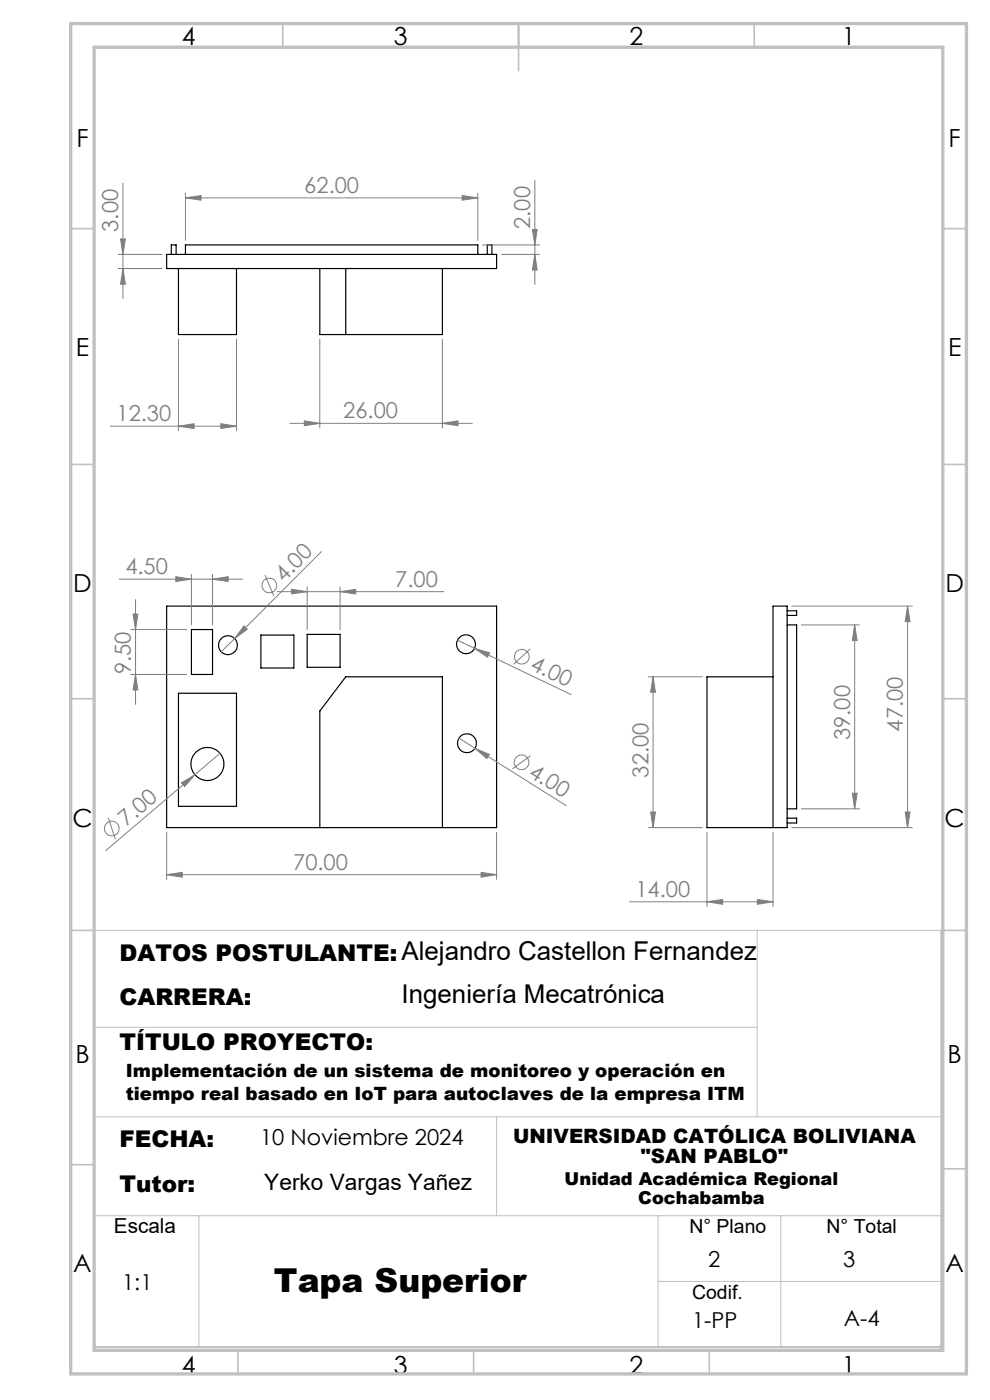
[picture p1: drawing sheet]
<svg xmlns="http://www.w3.org/2000/svg" width="210mm" height="297mm" viewBox="0 0 210 297" stroke-linecap="round" stroke-linejoin="round" font-family="sans-serif">
<g fill="none" stroke="#000" stroke-width=".25">
<path d="M35.3 54h70v3h-70zM36.3 54v-2h1.1v2M37.9 57v14h12.3v-14M39.3 54v-2h62.1v2M67.8 57v14h26v-14M73.3 57v14M103.4 54v-2h1v2M35.3 128.6h70v47h-70zM40.6 133.6h4.5v9.5h-4.5zM55.4 134.7h6.9v7h-6.9zM65.2 134.6h6.9v7h-6.9zM167 132.6h2v39h-2"/>
<path d="M167 129.6h2v1h-2M37.9 147.1h12.3v24h-12.3zM164 143.6h-14v32h17v-47h-3v47M67.8 175.6v-24.8l5.5-7.2h20.5v32M167 173.6h2v1h-2"/>
<circle cx="48.3" cy="136.9" r="2.01"/>
<circle cx="98.8" cy="136.7" r="2"/>
<circle cx="99.1" cy="157.7" r="2"/>
<circle cx="44" cy="162.1" r="3.5"/>
</g>
<g fill="none" stroke="#808080" stroke-width=".21">
<path d="M26.1 38.8v24.5M113.5 38.2v22.1M25.1 57h9.3M25.1 54h9.3M25.6 50.7h1l-.5 3.3zM26.1 57l.5 3.3h-1zM39.3 42l3.4-.5v1zM39.3 41v10M39.3 42h62.1M98 41.5l3.4 .5-3.4 .5zM101.4 41v10M102.3 52h12.1"/>
<path d="M106.4 54h8M112.9 48.7h1l-.4 3.3zM113.5 54l.4 3.3h-1zM37.9 72v19.4M50.2 72v19.4M67.8 72v18.8M93.8 72v18.8M23.4 90.4h26.8M37.9 90.4l3.3-.5v1zM46.8 89.9l3.4 .5-3.4 .5zM61.5 89.8h38.7M64.6 89.3l3.2 .5-3.2 .5z"/>
<path d="M93.8 89.8l3.4-.5v1zM68.2 117l-18.4 18.5M25.3 122.9h26.1M27.7 133.6h11.9M28.2 130.3h1l-.4 3.3zM28.8 127.2v22.2M37.3 122.3l3.3 .6-3.3 .5zM40.6 121.8v10.8M45.1 122.9l3.3-.6v1.1zM45.1 121.8v10.8M49.8 135.5l-2.9 2.8M51.8 132.8l.7 .7-2.7 2z"/>
<path d="M56.2 122l1.9 4.4M58.8 125.5h35.4M61.8 125l3.4 .5-3.4 .5zM65.2 124.5v9.1M72.1 125.5l3.4-.5v1zM72.1 124.5v9.1M97 135.8l3.6 1.7M100.6 137.5l3.3 1-.5 .9zM100.6 137.5l20.5 9.9M112.5 137.7l-3.6 3.2M168 128.6h25.5M170 132.6h12.3"/>
<path d="M181.3 132.6v39M181.3 132.6l.5 3.3h-1zM192.5 128.6v47M192.5 128.6l.5 3.3h-1zM27.7 143.1h11.9M28.8 143.1l.4 3.3h-1zM46.7 159.8l-24.3 20.6M97.4 156.6l3.4 2.1M100.8 158.7l3 1.4-.5 .8zM100.8 158.7l19.3 12.2M137.5 143.6h11.5M138.5 143.6v32"/>
<path d="M138.5 143.6l.5 3.3h-1zM23 173.5l1.5 4.5M35.3 176.6v10M38.5 166.1l2.8-1.7-2.1 2.5zM105.3 176.6v10M112.6 160.3l-3.9 2.8M137.5 175.6h11.5M138 172.3h1l-.5 3.3zM150 176.6v15.7M164 176.6v15.7M168 175.6h25.5M170 171.6h12.3"/>
<path d="M180.8 168.3h1l-.5 3.3zM192 172.3h1l-.5 3.3zM35.3 185.6l3.4-.5v1zM35.3 185.6h70M102.1 185.1l3.2 .5-3.2 .5zM133.5 191.3h30.5M150 191.3l3.3-.5v1zM160.7 190.8l3.3 .5-3.3 .5z"/>
<circle cx="57.1" cy="124.2" r="1.56"/>
<circle cx="110.7" cy="139.3" r="1.55"/>
<circle cx="23.7" cy="175.8" r="1.56"/>
<circle cx="110.6" cy="161.7" r="1.55"/>
</g>
<path d="M160.6 197.4v39.5M20 217.9h140.6M20 236.9h179.6M105.3 236.9v21M20 257.9h179.6M42.2 257.9v27.8M139.6 257.9v27.8M165.6 257.9v27.8M139.6 271.8h60M199.3 285.4l.7 .7M200 285.4l-.7 .7M200.1 285.7h-180.1v-88.3h179.6v88.8" fill="none" stroke="#c0c0c0" stroke-width=".21"/>
<g fill="none" stroke="#c0c0c0" stroke-width=".35">
<path d="M60 5v5M110 5v10M160 5v5M15 48.5h5M200 48.5h5M15 98.5h5M200 98.5h5M15 148.2h5M200 148.2h5M15 197.4h5M200 197.4h5M15 247.1h5"/>
<path d="M200 248h5M50.5 286.5v5M100.5 286.5v5M150.5 286.5v5"/>
</g>
<path d="M15 5h190v286.5h-190zM20 10h180v276.5h-180z" fill="none" stroke="#c0c0c0" stroke-width=".7"/>
<g fill="#808080">
<path d="M38.5 166.1l2.8-1.7-2.1 2.5z"/>
<path d="M51.8 132.8l.7 .7-2.7 2z"/>
<path d="M100.8 158.7l3 1.4-.5 .8z"/>
<path d="M100.6 137.5l3.3 1-.5 .9z"/>
<path d="M93.8 89.8l3.4-.5v1zM64.6 89.3l3.2 .5-3.2 .5z"/>
<path d="M72.1 125.5l3.4-.5v1zM61.8 125l3.4 .5-3.4 .5z"/>
<path d="M45.1 122.9l3.3-.6v1.1zM37.3 122.3l3.3 .6-3.3 .5zM46.8 89.9l3.4 .5-3.4 .5zM37.9 90.4l3.3-.5v1z"/>
<path d="M35.3 185.6l3.4-.5v1zM102.1 185.1l3.2 .5-3.2 .5zM39.3 42l3.4-.5v1zM98 41.5l3.4 .5-3.4 .5z"/>
<path d="M150 191.3l3.3-.5v1zM160.7 190.8l3.3 .5-3.3 .5z"/>
<path d="M26.1 57l.5 3.3h-1zM25.6 50.7h1l-.5 3.3z"/>
<path d="M192 172.3h1l-.5 3.3zM192.5 128.6l.5 3.3h-1zM138 172.3h1l-.5 3.3zM138.5 143.6l.5 3.3h-1z"/>
<path d="M28.2 130.3h1l-.4 3.3zM28.8 143.1l.4 3.3h-1zM112.9 48.7h1l-.4 3.3zM113.5 54l.4 3.3h-1z"/>
<path d="M181.3 132.6l.5 3.3h-1zM180.8 168.3h1l-.5 3.3z"/>
</g>
<text font-size="7" x="58.1" y="274.2">Tapa Superior</text>
<text font-size="5.5" x="85.2" y="212.8">Ingeniería Mecatrónica</text>
<g font-size="5.3">
<text x="38.5" y="9.5">4</text>
<text x="83.5" y="9.5">3</text>
<text x="133.6" y="9.5">2</text>
<text x="178.6" y="9.5">1</text>
<text x="16.2" y="31.2">F</text>
<text x="201.2" y="31.2">F</text>
<text x="16.1" y="75.5">E</text>
<text x="201.1" y="75.5">E</text>
<text x="15.5" y="125.5">D</text>
<text x="200.5" y="125.5">D</text>
<text x="15.4" y="175.5">C</text>
<text x="200.4" y="175.5">C</text>
<text x="16" y="225.5">B</text>
<text x="201" y="225.5">B</text>
<text x="15.5" y="269.7">A</text>
<text x="200.5" y="269.7">A</text>
<text x="38.5" y="291.5">4</text>
<text x="83.5" y="291.5">3</text>
<text x="133.6" y="291.5">2</text>
<text x="178.6" y="291.5">1</text>
</g>
<g font-size="4.9">
<text x="25.3" y="203.9">DATOS POSTULANTE:Alejandro Castellon Fernandez</text>
<text x="25.3" y="213.3">CARRERA:</text>
<text x="25.3" y="222.7">TÍTULO PROYECTO:</text>
<text x="25.3" y="243.3">FECHA:</text>
<text x="25.3" y="252.8">Tutor:</text>
</g>
<text font-size="4.8" x="56.1" y="252.4">Yerko Vargas Yañez</text>
<g font-size="4.7" fill="#808080">
<text x="64.5" y="40.9">62.00</text>
<text x="25.1" y="49.2" transform="rotate(-90 25.1 49.2)">3.00</text>
<text x="112.4" y="48.6" transform="rotate(-90 112.4 48.6)">2.00</text>
<text x="24.7" y="89.4">12.30</text>
<text x="72.8" y="88.8">26.00</text>
<text x="26.6" y="121.8">4.50</text>
<text x="60.2" y="123.6" transform="rotate(-45 60.2 123.6)">4.00</text>
<text x="83.8" y="124.5">7.00</text>
<text x="27.7" y="143" transform="rotate(-90 27.7 143)">9.50</text>
<text x="112.3" y="141.9" transform="rotate(26 112.3 141.9)">4.00</text>
<text x="191.5" y="155.2" transform="rotate(-90 191.5 155.2)">47.00</text>
<text x="180.3" y="157" transform="rotate(-90 180.3 157)">39.00</text>
<text x="111.9" y="164.5" transform="rotate(32 111.9 164.5)">4.00</text>
<text x="137.5" y="165" transform="rotate(-90 137.5 165)">32.00</text>
<text x="26.8" y="175.4" transform="rotate(-40 26.8 175.4)">7.00</text>
<text x="62.2" y="184.5">70.00</text>
<text x="134.8" y="190.3">14.00</text>
</g>
<g font-size="4.7">
<text x="55.2" y="242.9">10 Noviembre 2024</text>
<text x="150.3" y="268.8">2</text>
<text x="178.9" y="268.8">3</text>
<text x="25.9" y="273.6">1:1</text>
<text x="146.8" y="281.8">1-PP</text>
<text x="179" y="281.3">A-4</text>
</g>
<text font-size="4.4" x="24.2" y="261.6">Escala</text>
<g font-size="4.2">
<text x="108.8" y="242.5">UNIVERSIDAD CATÓLICA BOLIVIANA</text>
<text x="135.9" y="246.8">&quot;SAN PABLO&quot;</text>
</g>
<g font-size="4.1">
<text x="146.2" y="261.6">N° Plano</text>
<text x="175.3" y="261.6">N° Total</text>
<text x="146.8" y="275.6">Codif.</text>
</g>
<g font-size="3.9">
<text x="26.7" y="228.5">Implementación de un sistema de monitoreo y operación en</text>
<text x="26.7" y="233.4">tiempo real basado en IoT para autoclaves de la empresa ITM</text>
</g>
<g font-size="3.8">
<text x="119.8" y="251.5">Unidad Académica Regional</text>
<text x="135.4" y="255.4">Cochabamba</text>
</g>
</svg>
